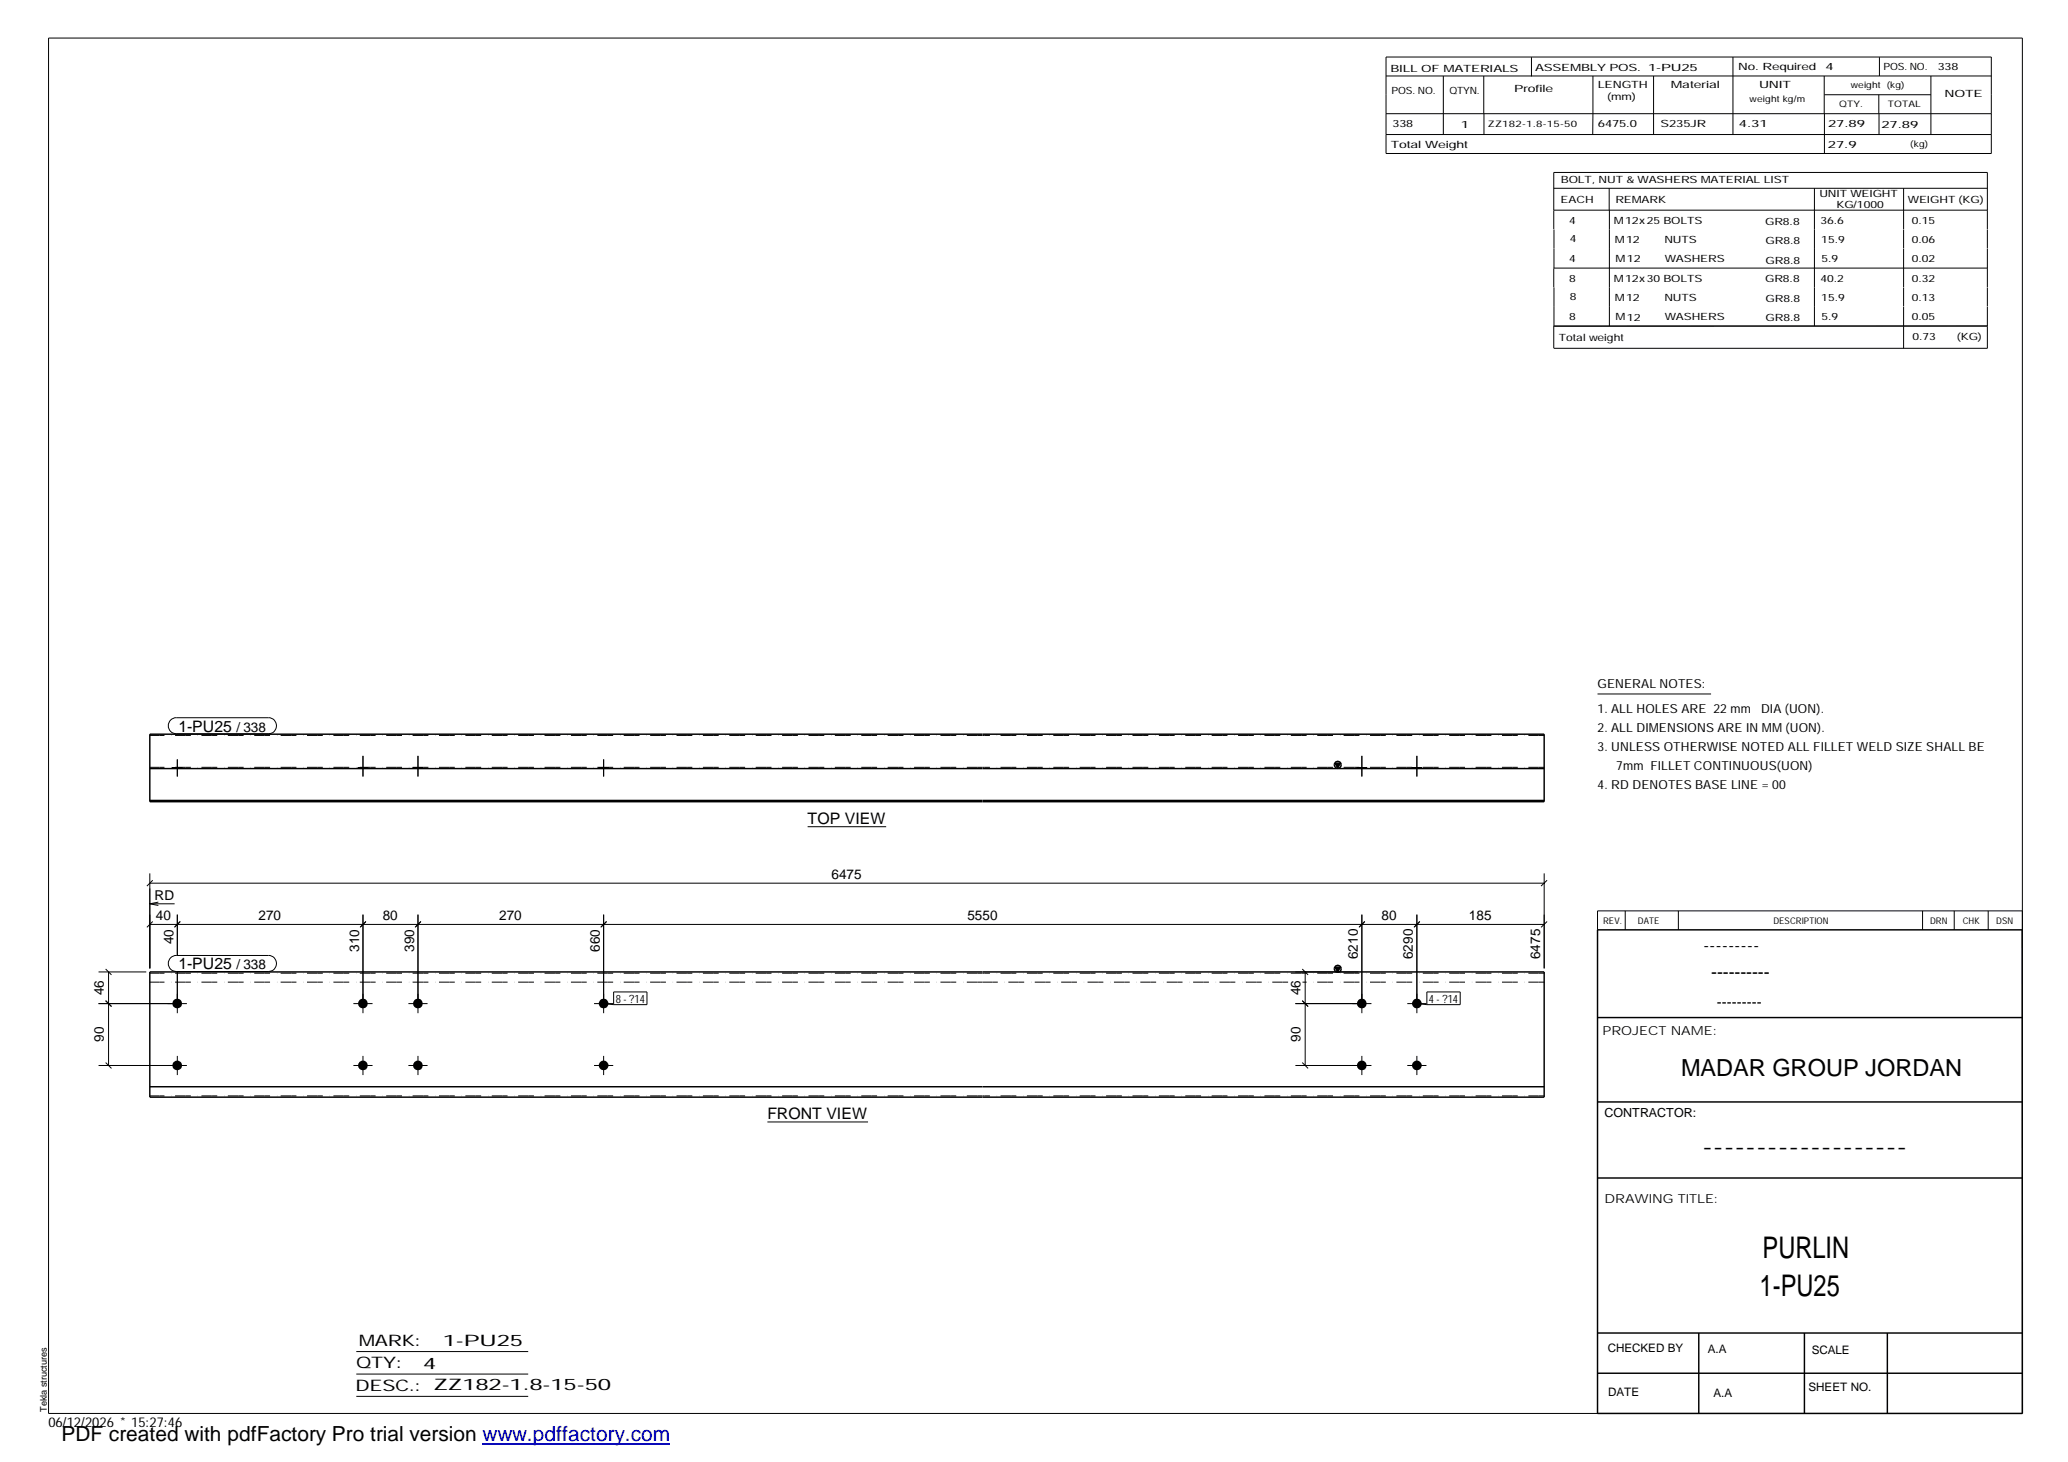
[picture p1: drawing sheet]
<svg xmlns="http://www.w3.org/2000/svg" width="420mm" height="297mm" viewBox="0 0 420 297" stroke-linecap="round" stroke-linejoin="round" font-family="sans-serif">
<g fill="#000">
<path d="M271.2 155.1h1.1l-.5 .9zM271.2 196.5h1.1l-.5 1z"/>
<path d="M35 155.9h2v.3h-2z" fill-rule="evenodd"/>
<path d="M35 155.9h2v.3h-2z" fill-rule="evenodd"/>
<path d="M72.8 155.9h1.9v.3h-1.9z" fill-rule="evenodd"/>
<path d="M72.8 155.9h1.9v.3h-1.9z" fill-rule="evenodd"/>
<path d="M83.9 155.9h2v.3h-2z" fill-rule="evenodd"/>
<path d="M83.9 155.9h2v.3h-2z" fill-rule="evenodd"/>
<path d="M121.7 155.9h1.9v.3h-1.9z" fill-rule="evenodd"/>
<path d="M121.7 155.9h1.9v.3h-1.9z" fill-rule="evenodd"/>
<path d="M275.7 155.9h2v.3h-2z" fill-rule="evenodd"/>
<path d="M275.7 155.9h2v.3h-2z" fill-rule="evenodd"/>
<path d="M286.9 155.9h1.9v.3h-1.9z" fill-rule="evenodd"/>
<path d="M286.9 155.9h1.9v.3h-1.9z" fill-rule="evenodd"/>
<circle cx="36" cy="203.9" r=".99"/>
<circle cx="36" cy="216.5" r=".99"/>
<circle cx="73.7" cy="203.9" r=".98"/>
<circle cx="73.7" cy="216.5" r=".98"/>
<circle cx="84.9" cy="203.9" r=".98"/>
<circle cx="84.9" cy="216.5" r=".98"/>
<circle cx="122.6" cy="203.9" r=".98"/>
<circle cx="122.6" cy="216.5" r=".98"/>
<circle cx="276.7" cy="203.9" r=".98"/>
<circle cx="276.7" cy="216.5" r=".98"/>
<circle cx="287.9" cy="203.9" r=".98"/>
<circle cx="287.9" cy="216.5" r=".98"/>
</g>
<g fill="none" stroke="#000" stroke-width=".2">
<path d="M9.9 7.7h401v279.5h-401zM281.6 11.6h123v19.6h-123zM281.6 15.4h123M293.2 15.4v11.9M301.5 15.4v7.7M311.1 11.6v3.9M323.6 15.4v11.9M336 15.4v11.9M352.1 11.6v15.7M370.6 15.4v7.7M370.7 19.2h21.6M381.7 19.2v3.9"/>
<path d="M381.8 11.6v3.8M392.3 15.4v11.9M281.6 23.1h123M281.6 27.3h123M301.5 23.1v4.2M315.7 38.3h88.1M326.9 38.3v4.4M368.6 38.3v27.9M370.7 23.1v8.1M381.8 23.1v4.2M386.8 38.3v8.3M315.7 42.7h88.1"/>
<path d="M315.7 46.6v-11.6h88.1v11.6M315.7 54.5v3.9M315.7 54.5h88.1M315.7 46.6v7.9M315.7 58.4v7.8M327 42.7v23.5M386.8 46.6v3.9M386.8 50.6v7.7M386.8 58.4v3.9M403.8 46.6v3.9M403.8 50.6v7.7M403.8 58.4v3.9"/>
<path d="M386.8 62.3v8.5M403.8 62.3v8.5h-88.1M403.8 66.2h-88.1v4.5M34.7 146.3l.8-.5h19a1.63 1.63 0 0 1 1.7 1.7 1.63 1.63 0 0 1-1.7 1.6h-18.7a1.63 1.63 0 0 1-1.5-1 1.63 1.63 0 0 1 .4-1.8zM35 155.9v.3M36 154.3v3.5M37 155.9v.3M72.8 155.9v.3M73.7 153.6v4.2M74.7 155.9v.3M83.9 155.9v.3M84.9 153.6v4.2"/>
<path d="M85.9 155.9v.3M121.7 155.9v.3M122.6 154.3v3.5M123.6 155.9v.3M275.7 155.9v.3M276.7 153.6v4.2M277.7 155.9v.3M286.9 155.9v.3M287.9 153.6v4.2M288.8 155.9v.3M324.6 141h23M30.4 179.4h283.3"/>
<path d="M30.4 177.4v19.4M31 178.8l-1.2 1.2M164.1 168h15.9M313.7 177.4v19.4M314.3 178.8l-1.2 1.2M20 197.5h9.7M21.5 196.9l1.1 1.2M22.1 197.5v19M30.4 187.8h283.3M30.4 183.6l1.8 .4M30.4 183.6h5.1M31 187.2l-1.2 1.2"/>
<path d="M32.2 183.3l-1.8 .3M34.7 194.6l.8-.5h19a1.63 1.63 0 0 1 1.7 1.7 1.63 1.63 0 0 1-1.7 1.6h-18.7a1.63 1.63 0 0 1-1.5-1 1.63 1.63 0 0 1 .4-1.8zM36 185.8v8.4M36 197.3v8.6M36.6 187.2l-1.2 1.2M73.7 185.8v20.1M74.3 187.2l-1.1 1.2M84.9 185.8v20.1M85.5 187.2l-1.2 1.2M122.6 185.8v20.1M123.2 187.2l-1.2 1.2M263.2 197.5h12.8"/>
<path d="M264.6 196.9l1.2 1.2M265.2 197.5v19M276.7 185.8v20.1M277.3 187.2l-1.2 1.2M287.9 185.8v20.1M288.5 187.2l-1.2 1.2M314.3 187.2l-1.2 1.2M330.2 185.1v3.8M341 185.1v3.8M390.6 185.1v3.8M397 185.1v3.8M403.9 185.1v3.8"/>
<path d="M410.9 185.1h-86.3v3.8M20 216.5h18M20 203.9h18M21.5 215.9l1.1 1.2M21.5 203.3l1.1 1.2M36 214.5v3.9M71.8 216.5h3.9M71.8 203.9h3.9M73.7 214.5v3.9M83 216.5h3.9M83 203.9h3.9M84.9 214.5v3.9"/>
<path d="M120.7 216.5h3.9M120.7 203.9h3.9M122.6 214.5v3.9M122.6 203.9l2.1 .2M124.7 201.5h6.7v2.6h-6.7zM263.2 216.5h15.4M263.2 203.9h15.4M264.6 215.9l1.2 1.2M264.6 203.3l1.2 1.2M276.7 214.5v3.9M285.9 216.5h3.9M285.9 203.9h3.9"/>
<path d="M287.9 214.5v3.9M287.9 203.9l2 .2M289.9 201.5h6.8v2.6h-6.8zM155.9 228h20.5M72.4 274.6h34.9M72.4 279.2h34.9M72.4 283.7h34.9"/>
</g>
<g fill="none" stroke="#000" stroke-width=".3">
<path d="M30.4 149.2h283.3v13.7h-283.3zM30.4 156.2h283.3M271.2 155.1h1.1l-.5 .9zM30.4 162.6h283.3M30.4 197.5h283.3v25.4h-283.3zM271.2 196.5h1.1l-.5 1zM324.6 188.9h86.2l.1 98.3h-86.3zM324.6 206.7h86.3M30.4 220.8h283.3M324.6 239.3h86.3M324.6 223.9h86.3M324.6 270.8h86.3"/>
<path d="M324.6 279h86.3M345.1 270.8v16.4M366.6 270.8v16.4M383.5 270.8v16.4"/>
<circle cx="271.8" cy="155.4" r=".69"/>
<circle cx="271.8" cy="196.8" r=".7"/>
</g>
<path d="M199.6 149.4h-169.2M199.6 155.9h-169.2M313.7 149.4h-114M313.7 155.9h-114M199.6 199.5h-169.2M199.6 197.7h-169.2M261.7 199.5h-62M313.7 199.5h-49.1M313.7 197.7h-114M199.6 222.7h-169.2M313.7 222.7h-114" fill="none" stroke="#000" stroke-width=".2" stroke-dasharray="1.1 0 2.1 .7 0 1.4" stroke-linecap="butt"/>
<path d="M98 293.3h38.2" fill="none" stroke="#00f" stroke-width=".3"/>
<g font-size="6.1">
<text x="358.1" y="255.5">PURLIN</text>
<text x="357.5" y="263.3">1-PU25</text>
</g>
<text font-size="4.8" x="341.5" y="218.6">MADAR GROUP JORDAN</text>
<text font-size="4.2" x="12.5" y="292.7">PDF created with pdfFactory Pro trial version www.pdffactory.com</text>
<g font-size="3.6">
<text x="346.1" y="193.2">---------</text>
<text x="347.7" y="198.6">----------</text>
<text x="345.8" y="234.2">-------------------</text>
</g>
<g font-size="3.2">
<text x="36.2" y="148.7">1-PU25</text>
<text x="164.1" y="167.4">TOP VIEW</text>
<text x="36.2" y="197">1-PU25</text>
<text x="155.9" y="227.4">FRONT VIEW</text>
<text x="72.9" y="273.5">MARK:</text>
<text x="90" y="273.5">1-PU25</text>
<text x="72.4" y="278">QTY:</text>
<text x="86" y="278.1">4</text>
<text x="72.2" y="282.6">DESC.:</text>
<text x="88.1" y="282.4">ZZ182-1.8-15-50</text>
</g>
<text font-size="3" x="348.8" y="204.5">---------</text>
<g font-size="2.8">
<text x="48" y="148.7">/ 338</text>
<text x="169" y="178.5">6475</text>
<text x="31.4" y="182.8">RD</text>
<text x="31.7" y="186.9">40</text>
<text x="35.2" y="191.8" transform="rotate(-90 35.2 191.8)">40</text>
<text x="52.5" y="186.9">270</text>
<text x="77.8" y="186.9">80</text>
<text x="101.4" y="186.9">270</text>
<text x="196.6" y="186.9">5550</text>
<text x="280.7" y="186.9">80</text>
<text x="298.4" y="186.9">185</text>
<text x="48" y="197">/ 338</text>
<text x="72.9" y="193.4" transform="rotate(-90 72.9 193.4)">310</text>
<text x="84.1" y="193.4" transform="rotate(-90 84.1 193.4)">390</text>
<text x="121.8" y="193.4" transform="rotate(-90 121.8 193.4)">660</text>
<text x="275.9" y="194.9" transform="rotate(-90 275.9 194.9)">6210</text>
<text x="287.1" y="194.9" transform="rotate(-90 287.1 194.9)">6290</text>
<text x="312.9" y="194.9" transform="rotate(-90 312.9 194.9)">6475</text>
<text x="21.1" y="202.2" transform="rotate(-90 21.1 202.2)">46</text>
<text x="264.2" y="202.2" transform="rotate(-90 264.2 202.2)">46</text>
<text x="21.1" y="211.7" transform="rotate(-90 21.1 211.7)">90</text>
<text x="264.2" y="211.7" transform="rotate(-90 264.2 211.7)">90</text>
<text x="9.8" y="290">06/12/2026 * 15:27:46</text>
</g>
<g font-size="2.5">
<text x="324.6" y="139.9">GENERAL NOTES:</text>
<text x="324.6" y="148.7">2. ALL DIMENSIONS ARE IN MM (UON).</text>
<text x="324.6" y="144.9">1. ALL HOLES ARE 22 mm</text>
<text x="357.8" y="144.9">DIA (UON).</text>
<text x="324.6" y="152.5">3. UNLESS OTHERWISE NOTED ALL FILLET WELD SIZE SHALL BE</text>
<text x="324.6" y="160.2">4. RD DENOTES BASE LINE = 00</text>
<text x="328.4" y="156.4">7mm FILLET CONTINUOUS(UON)</text>
<text x="325.6" y="210.3">PROJECT NAME:</text>
<text x="326" y="226.9">CONTRACTOR:</text>
<text x="326" y="244.4">DRAWING TITLE:</text>
</g>
<g font-size="2.4">
<text x="326.7" y="274.7">CHECKED BY</text>
<text x="347" y="275">A.A</text>
<text x="368.1" y="275.1">SCALE</text>
<text x="326.7" y="283.6">DATE</text>
<text x="348.1" y="283.9">A.A</text>
<text x="367.5" y="282.6">SHEET NO.</text>
</g>
<g font-size="2.3">
<text x="125.1" y="203.7">8 - ?14</text>
<text x="290.3" y="203.7">4 - ?14</text>
</g>
<g font-size="2">
<text x="282.5" y="14.6">BILL OF MATERIALS</text>
<text x="311.9" y="14.4">ASSEMBLY POS.</text>
<text x="324.6" y="17.9">LENGTH</text>
<text x="334.9" y="14.4">1-PU25</text>
<text x="339.5" y="17.9">Material</text>
<text x="353.1" y="14.2">No. Required</text>
<text x="357.4" y="17.9">UNIT</text>
<text x="370.9" y="14.2">4</text>
<text x="382.7" y="14.2">POS. NO.</text>
<text x="393.7" y="14.3">338</text>
<text x="282.7" y="19.1">POS. NO.</text>
<text x="294.5" y="19">QTYN.</text>
<text x="307.6" y="18.7">Profile</text>
<text x="326.5" y="20.4">(mm)</text>
<text x="395.1" y="19.6">NOTE</text>
<text x="282.9" y="25.8">338</text>
<text x="296.8" y="26">1</text>
<text x="324.7" y="25.9">6475.0</text>
<text x="337.4" y="25.9">S235JR</text>
<text x="353.3" y="25.9">4.31</text>
<text x="371.4" y="25.9">27.89</text>
<text x="382.3" y="25.9">27.89</text>
<text x="282.6" y="30.1">Total Weight</text>
<text x="371.4" y="30">27.9</text>
<text x="317.1" y="41.3">EACH</text>
<text x="317.1" y="37.2">BOLT, NUT &amp; WASHERS MATERIAL LIST</text>
<text x="328.2" y="41.3">REMARK</text>
<text x="369.7" y="40.1">UNIT WEIGHT</text>
<text x="387.6" y="41.2">WEIGHT (KG)</text>
<text x="318.8" y="45.4">4</text>
<text x="327.9" y="45.6">M12x25 BOLTS</text>
<text x="358.6" y="45.6">GR8.8</text>
<text x="369.9" y="45.5">36.6</text>
<text x="373.1" y="42.2">KG/1000</text>
<text x="388.4" y="45.5">0.15</text>
<text x="318.8" y="53.3">4</text>
<text x="318.9" y="49.2">4</text>
<text x="328.1" y="49.3">M12</text>
<text x="328.3" y="53.3">M12</text>
<text x="338.2" y="49.4">NUTS</text>
<text x="338.2" y="53.3">WASHERS</text>
<text x="358.7" y="49.6">GR8.8</text>
<text x="358.7" y="53.5">GR8.8</text>
<text x="370" y="49.3">15.9</text>
<text x="370.1" y="53.2">5.9</text>
<text x="388.4" y="49.4">0.06</text>
<text x="388.4" y="53.3">0.02</text>
<text x="318.8" y="57.2">8</text>
<text x="327.9" y="57.3">M12x30 BOLTS</text>
<text x="358.6" y="57.4">GR8.8</text>
<text x="369.9" y="57.3">40.2</text>
<text x="388.4" y="57.2">0.32</text>
<text x="318.8" y="65.1">8</text>
<text x="318.9" y="61">8</text>
<text x="328.1" y="61.2">M12</text>
<text x="328.3" y="65.1">M12</text>
<text x="338.2" y="61.2">NUTS</text>
<text x="338.2" y="65.1">WASHERS</text>
<text x="358.7" y="61.4">GR8.8</text>
<text x="358.7" y="65.3">GR8.8</text>
<text x="370" y="61.1">15.9</text>
<text x="370.1" y="65">5.9</text>
<text x="388.4" y="61.2">0.13</text>
<text x="388.4" y="65.1">0.05</text>
<text x="316.7" y="69.3">Total weight</text>
<text x="388.6" y="69.1">0.73</text>
<text x="397.6" y="69">(KG)</text>
</g>
<g font-size="1.9">
<text x="325.7" y="187.8">REV.</text>
<text x="332.8" y="187.6">DATE</text>
<text x="360.3" y="187.7">DESCRIPTION</text>
<text x="392.1" y="187.6">DRN</text>
<text x="398.8" y="187.6">CHK</text>
<text x="405.6" y="187.7">DSN</text>
<text x="9.5" y="286.8" transform="rotate(-90 9.5 286.8)">Tekla structures</text>
</g>
<g font-size="1.8">
<text x="376" y="17.9">weight (kg)</text>
<text x="355.5" y="20.7">weight kg/m</text>
<text x="373.6" y="21.7">QTY.</text>
<text x="383.5" y="21.8">TOTAL</text>
<text x="302.3" y="25.9">ZZ182-1.8-15-50</text>
<text x="388.1" y="29.8">(kg)</text>
</g>
</svg>
